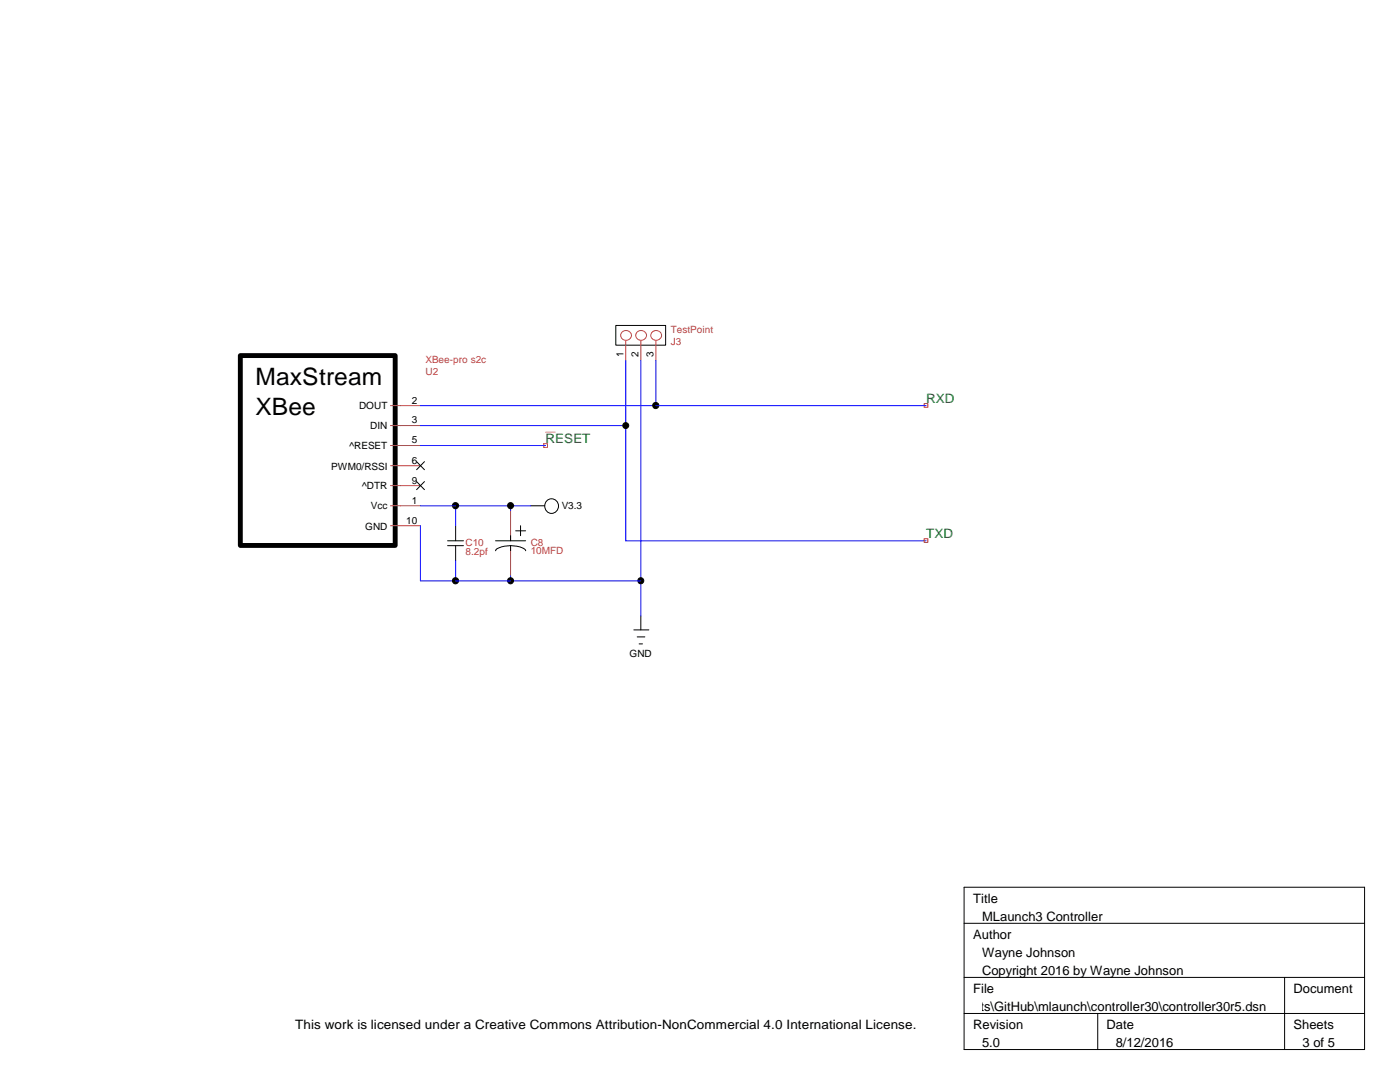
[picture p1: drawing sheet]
<svg xmlns="http://www.w3.org/2000/svg" width="279mm" height="216mm" viewBox="0 0 279 216" stroke-linecap="round" stroke-linejoin="round" font-family="sans-serif">
<path d="M48 71h30.9v37.8h-30.9z" fill="none" stroke="#000" stroke-width=".97"/>
<g fill="none" stroke="#c04040" stroke-width=".2">
<path d="M124.2 66.2a1.05 1.05 0 0 1 1.5 0 1.05 1.05 0 0 1 0 1.5 1.05 1.05 0 0 1-1.5-.1 .92 .92 0 0 1 0-1.4zM124.9 67.9v4M127.2 66.2a1.05 1.05 0 0 1 1.5 0 1.05 1.05 0 0 1 0 1.5 1.05 1.05 0 0 1-1.5-.1 .92 .92 0 0 1 0-1.4zM127.9 67.9v4M130.2 66.2a1.05 1.05 0 0 1 1.5 0 1.05 1.05 0 0 1 0 1.5 1.05 1.05 0 0 1-1.5-.1 .92 .92 0 0 1 0-1.4zM130.9 67.9v4M77.9 92.9h6M77.9 96.9h6M77.9 84.9h6M77.9 88.9h6M77.9 80.9h6M77.9 100.9h6"/>
<path d="M77.9 104.9h6M101.9 101.9v6M101.9 108.9v6"/>
</g>
<g fill="none" stroke="#000" stroke-width=".2">
<path d="M122.9 64.9h9.9v4h-9.9zM83.1 92.1l1.6 1.6M83.1 96.1l1.6 1.6M84.7 92.1l-1.6 1.6M84.7 96.1l-1.6 1.6M89.3 107.9h3.2M89.3 108.9h3.2M90.9 104.9v3M90.9 108.9v3M98.9 107.9h6M101.9 108.9a3.9 3.9 0 0 1 3 .9v.1M101.9 108.9a3.8 3.8 0 0 0-3 .9v.1"/>
<path d="M101.9 106.9v1M101.9 108.9v1M102.9 105.9h2M103.9 104.9v2M105.9 100.9h2.8M126.5 125.7h3M127.2 127.1h1.5M127.6 128.5h.6M127.9 122.9v2.8M192.4 177h79.9v32.4h-79.9zM192.4 184.2h79.9M192.4 195h79.9"/>
<path d="M256.4 195v14.4M192.4 202.2h79.9M219.1 202.2v7.2"/>
<circle cx="124.9" cy="84.9" r=".59"/>
<circle cx="130.9" cy="80.9" r=".62"/>
<circle cx="90.9" cy="115.9" r=".62"/>
<circle cx="90.9" cy="100.9" r=".62"/>
<circle cx="101.9" cy="115.9" r=".6"/>
<circle cx="101.9" cy="100.9" r=".6"/>
<circle cx="110" cy="101" r="1.42"/>
<circle cx="127.9" cy="115.9" r=".6"/>
</g>
<path d="M124.9 71.9v36h59.9M127.9 71.9v51M130.9 71.9v9M83.9 80.9h100.9M83.9 88.9h25M83.9 84.9h41M83.9 104.9v11h44M83.9 100.9h22M90.9 100.9v4M90.9 111.9v4M101.9 100.9v1M101.9 114.9v1" fill="none" stroke="#00f" stroke-width=".2"/>
<path d="M108.5 88.5h.8v.8h-.8zM184.4 80.5h.8v.8h-.8zM184.4 107.5h.8v.7h-.8z" fill="none" stroke="#f00" stroke-width=".2"/>
<path d="M108.9 86.2h1.9" fill="none" stroke="#ff7f7f" stroke-width=".2"/>
<g fill="#000">
<circle cx="124.9" cy="84.9" r=".59"/>
<circle cx="130.9" cy="80.9" r=".62"/>
<circle cx="90.9" cy="115.9" r=".62"/>
<circle cx="90.9" cy="100.9" r=".62"/>
<circle cx="101.9" cy="115.9" r=".6"/>
<circle cx="101.9" cy="100.9" r=".6"/>
<circle cx="127.9" cy="115.9" r=".6"/>
</g>
<g font-size="4.8">
<text x="51" y="76.9">MaxStream</text>
<text x="51" y="82.8">XBee</text>
</g>
<g font-size="2.6" fill="#008020">
<text x="184.8" y="80.4">RXD</text>
<text x="108.9" y="88.3">RESET</text>
<text x="184.8" y="107.4">TXD</text>
</g>
<g font-size="2.6">
<text x="194.2" y="180.1">Title</text>
<text x="196" y="183.7">MLaunch3 Controller</text>
<text x="194.2" y="187.3">Author</text>
<text x="196" y="190.9">Wayne Johnson</text>
<text x="196" y="194.5">Copyright 2016 by Wayne Johnson</text>
<text x="161" y="201.7">D:\Users\waynej\My Documents\GitHub\mlaunch\controller30\controller30r5.dsn</text>
<text x="194.2" y="198.1">File</text>
<text x="258.1" y="198.1">Document</text>
<text x="58.9" y="205.3">This work is licensed under a Creative Commons Attribution-NonCommercial 4.0 International License.</text>
<text x="194.2" y="205.3">Revision</text>
<text x="196" y="208.9">5.0</text>
<text x="220.9" y="205.3">Date</text>
<text x="222.7" y="208.9">8/12/2016</text>
<text x="258.1" y="205.3">Sheets</text>
<text x="260" y="208.9">3 of 5</text>
</g>
<g font-size="2">
<text x="124.4" y="71.3" transform="rotate(-90 124.4 71.3)">1</text>
<text x="127.4" y="71.3" transform="rotate(-90 127.4 71.3)">2</text>
<text x="130.4" y="71.3" transform="rotate(-90 130.4 71.3)">3</text>
<text x="71.7" y="81.7">DOUT</text>
<text x="82.2" y="80.5">2</text>
<text x="69.8" y="89.7">^RESET</text>
<text x="73.9" y="85.7">DIN</text>
<text x="82.2" y="84.5">3</text>
<text x="82.2" y="88.5">5</text>
<text x="66.1" y="93.7">PWM0/RSSI</text>
<text x="82.2" y="92.5">6</text>
<text x="72.3" y="97.7">^DTR</text>
<text x="74" y="101.6">Vcc</text>
<text x="82.2" y="96.5">9</text>
<text x="82.2" y="100.5">1</text>
<text x="112.1" y="101.6">V3.3</text>
<text x="72.9" y="105.7">GND</text>
<text x="81.1" y="104.5">10</text>
<text x="125.6" y="131">GND</text>
</g>
<g font-size="2" fill="#c04040">
<text x="133.9" y="68.9">J3</text>
<text x="133.9" y="66.5">TestPoint</text>
<text x="84.9" y="74.9">U2</text>
<text x="84.9" y="72.5">XBee-pro s2c</text>
<text x="92.9" y="108.9">C10</text>
<text x="92.9" y="110.7">8.2pf</text>
<text x="105.9" y="108.9">C8</text>
<text x="105.9" y="110.5">10MFD</text>
</g>
</svg>
